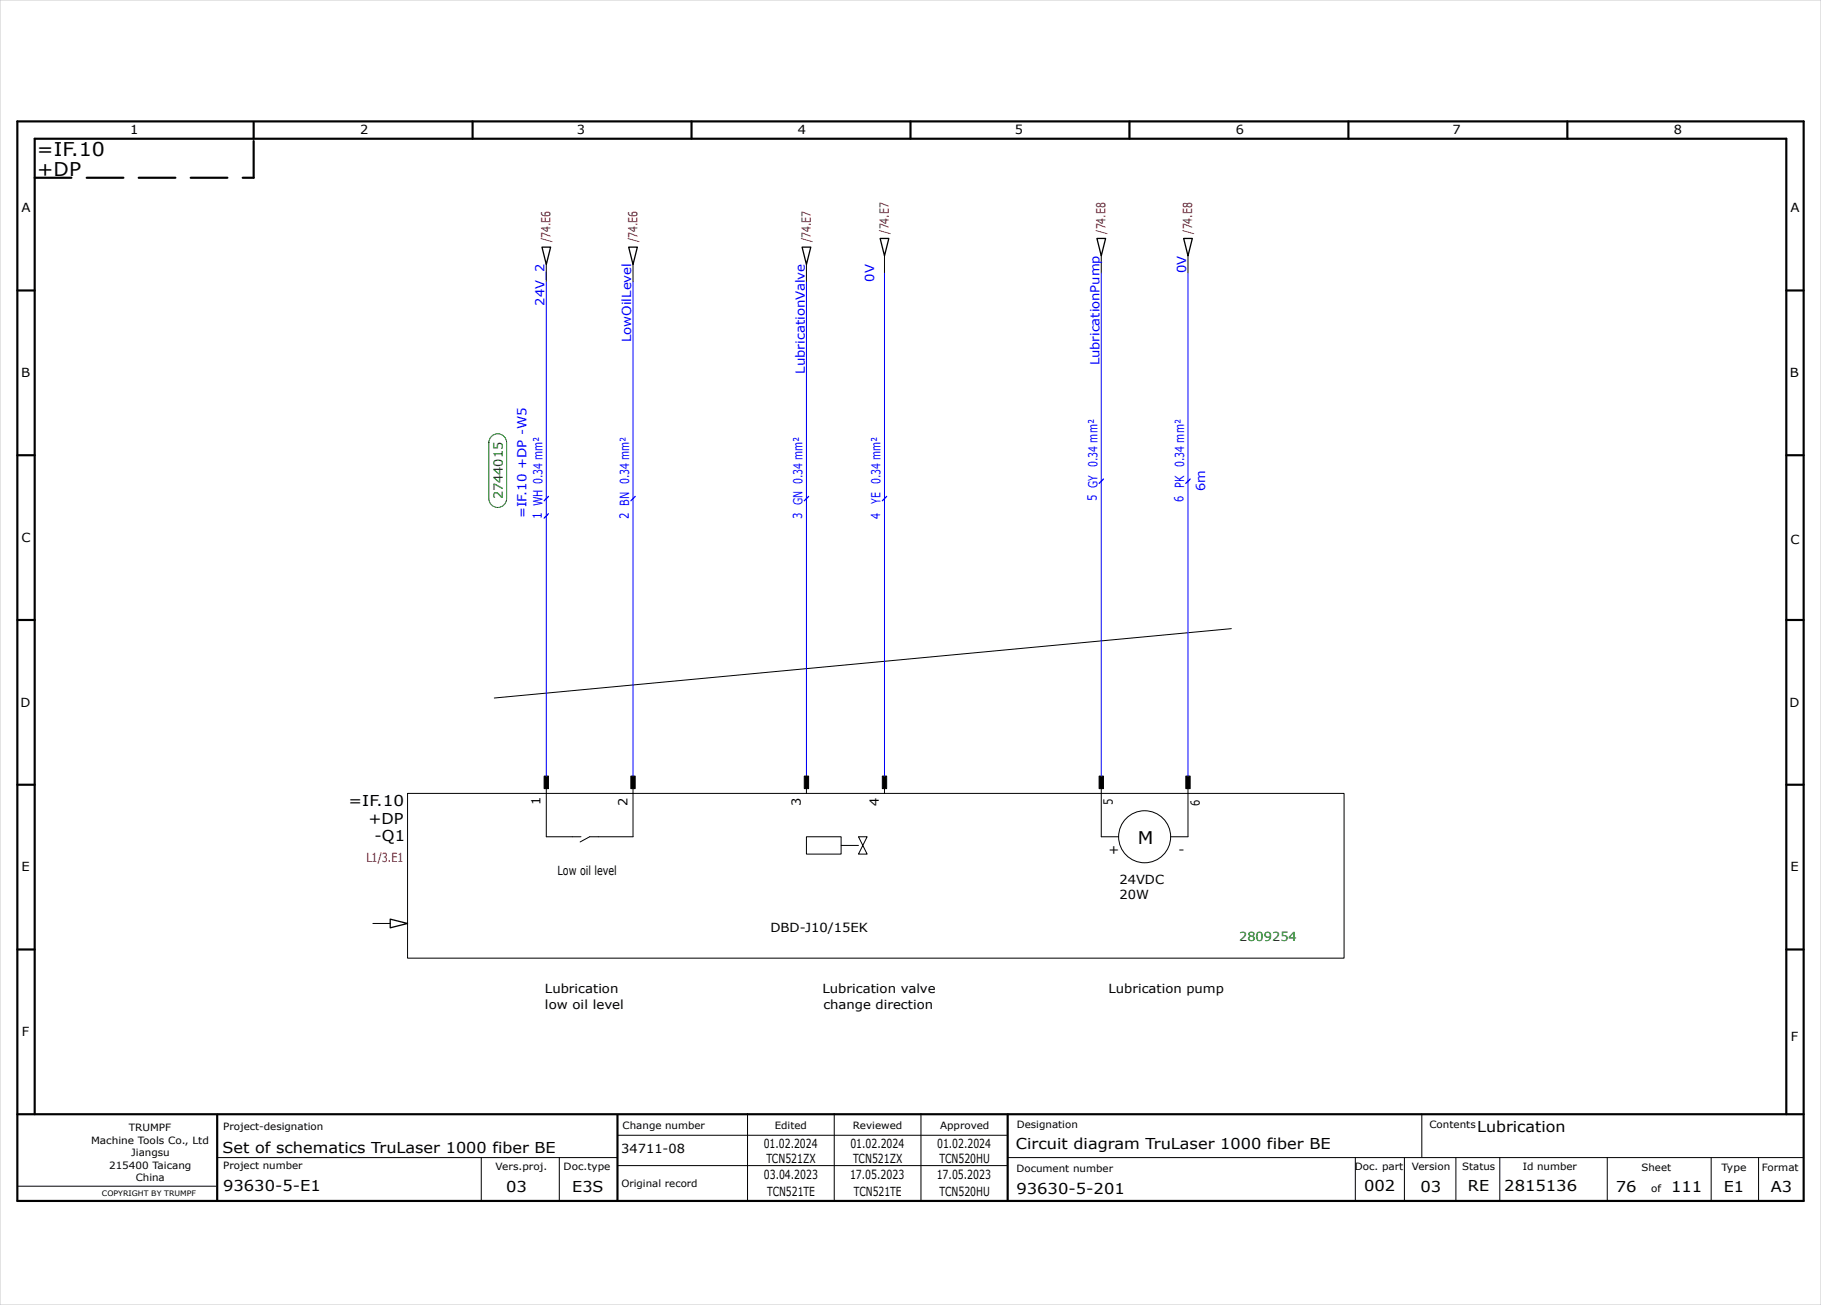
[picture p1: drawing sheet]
<svg xmlns="http://www.w3.org/2000/svg" width="420mm" height="301mm" viewBox="0 0 420 301" stroke-linecap="round" stroke-linejoin="round" font-family="sans-serif">
<g fill="none" stroke="#000" stroke-width=".5">
<path d="M4 28h412v249h-412zM58.5 28.2v3.8M109 28v4M159.5 28v4M210 28v4M260.5 28v4M311 28v4M361.5 28v4M4 67h4M412 67h4M4 105h4M412 105h4"/>
<path d="M4 143h4M412 143h4M4 181h4M412 181h4M4 219h4M412 219h4M4 257h412M8 257v-225h404v225M50.1 257.1v19.8M142.4 257.2v19.8M232.4 257.1v19.7"/>
</g>
<g fill="none" stroke="#000" stroke-width=".23">
<path d="M204 59v4M254 59v4M274 59v4M126 61v4M146 61v4M186 61v4M284 145l-170 16M126 179v14h8M146 179v14h-10l-2.2 1.2M186 179v4M94 183h216v38h-216zM186 193h8v4h-8z"/>
<path d="M198 193h2l-1 2zM199 195l1 2h-2zM204 181v2M254 181v12h4M274 181v12h-4M86 213h4M172.4 256.9v20M192.4 256.9v20M212.4 256.9v20M327.9 256.9v10M4.1 273.6h45.7M50.1 267h92.2"/>
<path d="M111 267v10M129 267v10M142.4 261.9h90M142.4 268.9h90M232.5 267h183.5M312.6 267v10M323.9 267.1v10M335.8 267.1v10M345.9 267v10.1M370.7 267v9.8M394.7 267.1v10M405.6 267v10"/>
<circle cx="264" cy="193" r="6"/>
</g>
<path d="M8 41h50.5M58.5 41v-8.8" fill="none" stroke="#000" stroke-width=".5" stroke-dasharray="8.5 3.5"/>
<path d="M0 0h420v301h-420z" fill="none" stroke="#c9c9c9" stroke-width=".23"/>
<path d="M194 195h4" fill="none" stroke="#000" stroke-width=".23" stroke-dasharray="8.5 3.5"/>
<path d="M125 57h2l-1 4zM145 57h2l-1 4zM185 57h2l-1 4zM203 55h2l-1 4zM253 55h2l-1 4zM273 55h2l-1 4zM90 212l4 1-4 1z" fill="none" stroke="#000" stroke-width=".3"/>
<path d="M126 65v114M146 65v114M186 65v114M204 63v116M254 63v116M274 63v116" fill="none" stroke="#00f" stroke-width=".23"/>
<g fill="#000" stroke="#000" stroke-width=".23">
<path d="M125.5 179h1v2.9h-1z" fill-rule="evenodd"/>
<path d="M145.5 179h1v2.9h-1z" fill-rule="evenodd"/>
<path d="M185.5 179h1v2.9h-1z" fill-rule="evenodd"/>
<path d="M203.5 179h1v2.9h-1z" fill-rule="evenodd"/>
<path d="M253.5 179h1v2.9h-1z" fill-rule="evenodd"/>
<path d="M273.5 179h1v2.9h-1z" fill-rule="evenodd"/>
</g>
<path d="M113.4 100.7a2.05 2.05 0 0 1 2.2-.5 2.05 2.05 0 0 1 1.2 1.9v12.9a2.05 2.05 0 0 1-2 2 2.05 2.05 0 0 1-2.1-2v-12.9l.1-.5z" fill-rule="evenodd" fill="#fff" stroke="#008000" stroke-width=".23"/>
<path d="M126.5 118.5l-1 1M126.5 114.5l-1 1M146.5 114.5l-1 1M186.5 114.5l-1 1M204.5 114.5l-1 1M254.5 110.5l-1 1M274.5 110.5l-1 1" fill="none" stroke="#00f" stroke-width=".3"/>
<g font-size="4.4">
<text x="8.5" y="36">=IF.10</text>
<text x="8.6" y="40.5">+DP</text>
</g>
<text font-size="4" x="262.4" y="194.7">M</text>
<g font-size="3.5">
<text x="80.4" y="186">=IF.10</text>
<text x="85" y="190">+DP</text>
<text x="86.4" y="194">-Q1</text>
<text x="340.7" y="261">Lubrication</text>
<text x="51.3" y="266">Set of schematics TruLaser 1000 fiber BE</text>
<text x="234.3" y="265">Circuit diagram TruLaser 1000 fiber BE</text>
<text x="51.5" y="274.7">93630-5-E1</text>
<text x="116.8" y="274.9">03</text>
<text x="132" y="274.9">E3S</text>
<text x="234.4" y="275.3">93630-5-201</text>
<text x="314.6" y="274.8">002</text>
<text x="327.6" y="274.9">03</text>
<text x="338.6" y="274.8">RE</text>
<text x="346.9" y="274.7">2815136</text>
<text x="372.7" y="275">76</text>
<text x="385.4" y="275">111</text>
<text x="397.6" y="275">E1</text>
<text x="408.4" y="275">A3</text>
</g>
<g font-size="2.9">
<text x="30" y="31">1</text>
<text x="83" y="31">2</text>
<text x="133.1" y="31">3</text>
<text x="184.1" y="31">4</text>
<text x="234.1" y="31">5</text>
<text x="285" y="31">6</text>
<text x="335" y="31">7</text>
<text x="386" y="31">8</text>
<text x="5" y="49">A</text>
<text x="413" y="49">A</text>
<text x="4.8" y="87">B</text>
<text x="412.8" y="87">B</text>
<text x="5" y="125">C</text>
<text x="413" y="125.5">C</text>
<text x="4.8" y="163">D</text>
<text x="412.7" y="163">D</text>
<text x="124.7" y="185.7" transform="rotate(-90 124.7 185.7)">1</text>
<text x="144.7" y="185.8" transform="rotate(-90 144.7 185.8)">2</text>
<text x="184.7" y="185.8" transform="rotate(-90 184.7 185.8)">3</text>
<text x="202.7" y="185.9" transform="rotate(-90 202.7 185.9)">4</text>
<text x="256.7" y="185.8" transform="rotate(-90 256.7 185.8)">5</text>
<text x="276.7" y="185.8" transform="rotate(-90 276.7 185.8)">6</text>
<text x="255.7" y="197">+</text>
<text x="271.8" y="197">-</text>
<text x="5" y="201">E</text>
<text x="128.6" y="201.8">Low oil level</text>
<text x="258.2" y="203.8">24VDC</text>
<text x="413" y="201">E</text>
<text x="258.2" y="207.4">20W</text>
<text x="177.7" y="215">DBD-J10/15EK</text>
<text x="125.7" y="229">Lubrication</text>
<text x="125.7" y="232.6">low oil level</text>
<text x="189.7" y="229">Lubrication valve</text>
<text x="189.9" y="232.6">change direction</text>
<text x="255.7" y="229">Lubrication pump</text>
<text x="5.1" y="239">F</text>
<text x="413" y="240">F</text>
<text x="143.3" y="266">34711-08</text>
<text x="176.1" y="264.9">01.02.2024</text>
<text x="176.8" y="268.4">TCN521ZX</text>
<text x="196.1" y="264.9">01.02.2024</text>
<text x="196.8" y="268.4">TCN521ZX</text>
<text x="216.1" y="264.9">01.02.2024</text>
<text x="216.7" y="268.4">TCN520HU</text>
<text x="176.2" y="271.9">03.04.2023</text>
<text x="176.9" y="275.9">TCN521TE</text>
<text x="196" y="271.9">17.05.2023</text>
<text x="196.9" y="275.9">TCN521TE</text>
<text x="216" y="271.9">17.05.2023</text>
<text x="216.7" y="275.9">TCN520HU</text>
</g>
<g font-size="2.9" fill="#b60000">
<text x="205" y="53.9" transform="rotate(-90 205 53.9)">/74.E7</text>
<text x="255" y="53.9" transform="rotate(-90 255 53.9)">/74.E8</text>
<text x="275" y="53.9" transform="rotate(-90 275 53.9)">/74.E8</text>
<text x="127" y="55.9" transform="rotate(-90 127 55.9)">/74.E6</text>
<text x="147" y="55.9" transform="rotate(-90 147 55.9)">/74.E6</text>
<text x="187" y="55.9" transform="rotate(-90 187 55.9)">/74.E7</text>
<text x="84.5" y="198.8">L1/3.E1</text>
</g>
<g font-size="2.9" fill="#00f">
<text x="201.6" y="65" transform="rotate(-90 201.6 65)">0V</text>
<text x="273.6" y="63" transform="rotate(-90 273.6 63)">0V</text>
<text x="125.6" y="70.5" transform="rotate(-90 125.6 70.5)">24V_2</text>
<text x="145.6" y="78.9" transform="rotate(-90 145.6 78.9)">LowOilLevel</text>
<text x="185.6" y="86.2" transform="rotate(-90 185.6 86.2)">LubricationValve</text>
<text x="253.6" y="84.3" transform="rotate(-90 253.6 84.3)">LubricationPump</text>
<text x="278" y="113.2" transform="rotate(-90 278 113.2)">6m</text>
<text x="121.4" y="119.5" transform="rotate(-90 121.4 119.5)">=IF.10 +DP -W5</text>
<text x="125" y="119.7" transform="rotate(-90 125 119.7)">1 WH 0.34 mm²</text>
<text x="145" y="119.7" transform="rotate(-90 145 119.7)">2 BN 0.34 mm²</text>
<text x="185" y="119.7" transform="rotate(-90 185 119.7)">3 GN 0.34 mm²</text>
<text x="203" y="119.7" transform="rotate(-90 203 119.7)">4</text>
<text x="203.1" y="116.2" transform="rotate(-90 203.1 116.2)">YE 0.34 mm²</text>
<text x="253" y="115.7" transform="rotate(-90 253 115.7)">5 GY 0.34 mm²</text>
<text x="273" y="115.7" transform="rotate(-90 273 115.7)">6 PK 0.34 mm²</text>
</g>
<g font-size="2.9" fill="#008000">
<text x="116" y="115.2" transform="rotate(-90 116 115.2)">2744015</text>
<text x="285.8" y="217">2809254</text>
</g>
<g font-size="2.3">
<text x="21" y="263.8">Machine Tools Co., Ltd</text>
<text x="29.7" y="260.8">TRUMPF</text>
<text x="51.5" y="260.7">Project-designation</text>
<text x="143.6" y="260.4">Change number</text>
<text x="178.7" y="260.4">Edited</text>
<text x="196.7" y="260.4">Reviewed</text>
<text x="216.8" y="260.4">Approved</text>
<text x="234.5" y="260.2">Designation</text>
<text x="329.7" y="260.1">Contents</text>
<text x="25.2" y="269.6">215400 Taicang</text>
<text x="30.3" y="266.7">Jiangsu</text>
<text x="51.5" y="269.7">Project number</text>
<text x="114.3" y="269.9">Vers.proj.</text>
<text x="130" y="269.9">Doc.type</text>
<text x="312.5" y="269.8">Doc. part</text>
<text x="325.6" y="269.9">Version</text>
<text x="337.3" y="269.8">Status</text>
<text x="351.2" y="269.8">Id number</text>
<text x="406.4" y="270">Format</text>
<text x="31.3" y="272.5">China</text>
<text x="143.3" y="273.9">Original record</text>
<text x="234.4" y="270.3">Document number</text>
<text x="378.6" y="270">Sheet</text>
<text x="380.8" y="275">of</text>
<text x="397" y="270">Type</text>
</g>
<text font-size="1.7" x="23.5" y="275.8">COPYRIGHT BY TRUMPF</text>
</svg>
